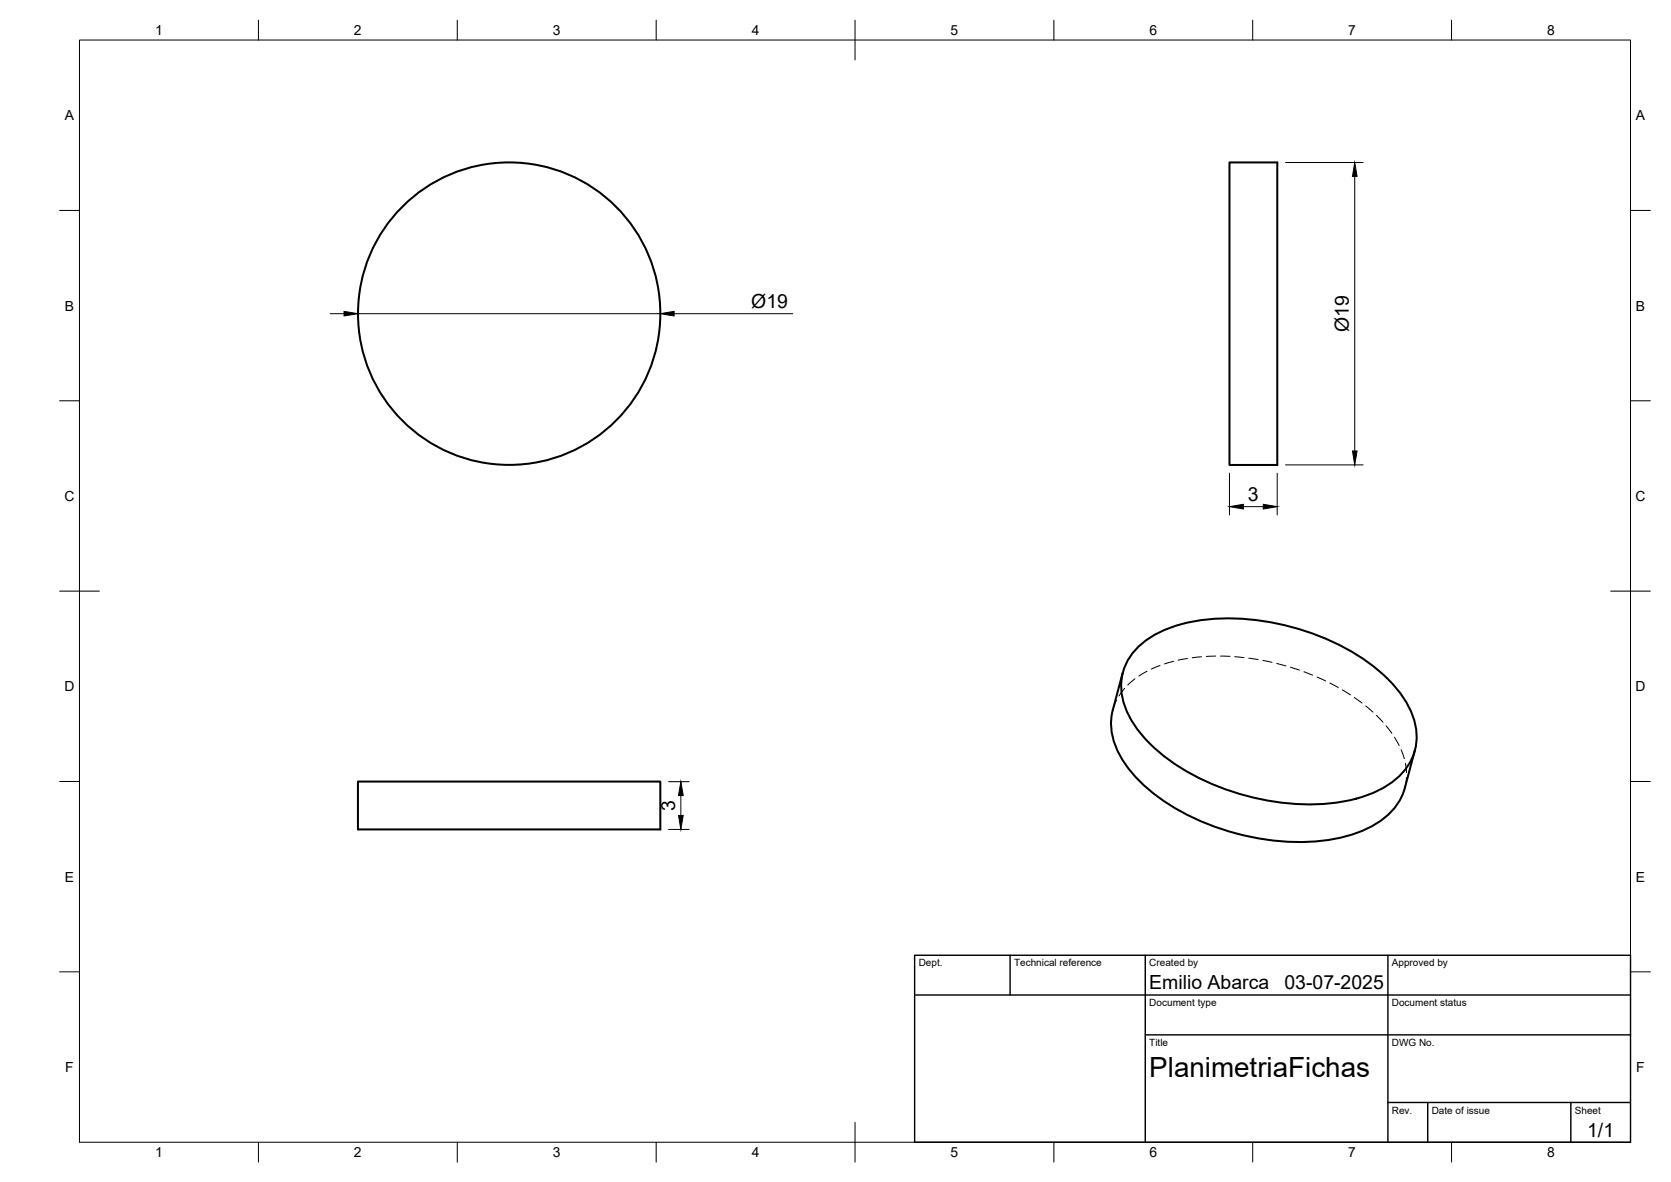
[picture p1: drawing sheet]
<svg xmlns="http://www.w3.org/2000/svg" width="420mm" height="297mm" viewBox="0 0 420 297" stroke-linecap="round" stroke-linejoin="round" font-family="sans-serif">
<!-- layer: Visible -->
<g fill="none" stroke="#000" stroke-width=".51">
<path d="M309.1 40.8h12.1v76h-12.1zM282.3 169l-2.5 9.4a16.2 16.2 0 0 0 2.8 13.2 43.9 43.9 0 0 0 20.3 15.2 58.1 58.1 0 0 0 35.6 3.4 22.5 22.5 0 0 0 12.6-7.8l1.6-2.8 .5-1.6M286.2 162.6a27.9 27.9 0 0 1 15.4-6.7 61.4 61.4 0 0 1 44.1 11.8 27.7 27.7 0 0 1 9.9 13.5 13.9 13.9 0 0 1-6.6 16.1 38.7 38.7 0 0 1-22.1 4.8 60.8 60.8 0 0 1-36.2-13.7 24.4 24.4 0 0 1-8.6-13.8 13.3 13.3 0 0 1 4.1-12zM90 196.4h76v12h-76zM355.7 188.6l-2.5 9.4"/>
<circle cx="128" cy="78.8" r="38"/>
</g>
<!-- layer: Hidden -->
<g fill="none" stroke="#000" stroke-width=".25">
<path d="M280.8 175.9l-1 2.5M282.8 173l-1.5 1.9M285.4 170.6l-1.8 1.5M288.4 168.7l-2 1.2M291.7 167.2l-2.2 1M295.1 166.2l-2.3 .6M298.6 165.5l-2.4 .4M302.1 165l-2.3 .3M305.7 164.9l-2.4 .1M306.9 164.9l2.4 .1M310.5 165l2.3 .3M314 165.4l2.4 .4"/>
<path d="M317.5 166l2.3 .5M321 166.7l2.3 .7M324.5 167.7l2.2 .7M327.9 168.8l2.2 .9M331.2 170.1l2.1 1M334.4 171.6l2.1 1.2M337.5 173.4l2.1 1.2M340.6 175.3l1.9 1.4M343.4 177.4l1.8 1.6M346.1 179.8l1.6 1.7M348.5 182.4l1.5 1.9M350.6 185.3l1.2 2"/>
<path d="M352.3 188.4l.8 2.3M353.4 191.8l.3 2.4M353.6 195.4l-.4 2.6"/>
</g>
<!-- layer: BORDER -->
<g fill="none" stroke="#000" stroke-width=".25">
<path d="M20 10.1h390v276.9h-390zM65 5.1v5M115 5.1v5M165 5.1v5M215 5.1v10M265 5.1v5M315 5.1v5M365 5.1v5M15 52.9h5M410 52.9h5M15 100.7h5M410 100.7h5"/>
<path d="M15 148.6h10M405 148.6h10M15 196.4h5M410 196.4h5M15 244.2h5M410 244.2h5M65 287v5M115 287v5M165 287v5M215 282.1v9.9M265 287v5M315 287v5"/>
<path d="M365 287v5"/>
</g>
<!-- layer: TITLEBLOCK -->
<path d="M230 240.1h180v46.9h-180zM230 250h180M254 240.1v9.9M288 240.1v46.9M349 240.1v46.9M288 260.1h122M349 277.1h61M359 277.1v9.9M395 277.1v9.9" fill="none" stroke="#000" stroke-width=".36"/>
<!-- layer: FD_Dimensions -->
<path d="M323.2 40.8h19.6M340.6 44.3v69M83 78.8h3.5M90 78.8h76M169.5 78.8h29.8M309.1 118.9v10.5M321.1 118.9v10.5M323.2 116.8h19.6M312.7 127.3h4.9M168.1 196.4h5.2M171.2 199.9v5M168.1 208.4h5.2" fill="none" stroke="#000" stroke-width=".25"/>
<path d="M340.6 40.8l.6 3.5h-1.1zM86.5 78.2l3.5 .6-3.5 .6zM166 78.8l3.5-.6v1.2zM340.1 113.3h1.1l-.6 3.5zM309.1 127.3l3.6-.6v1.2zM317.6 126.7l3.5 .6-3.5 .6zM171.2 196.4l.6 3.5h-1.2zM170.6 204.9h1.2l-.6 3.5z" fill="#000" stroke="#000" stroke-width=".25"/>
<text font-size="7" x="289" y="270.6">PlanimetriaFichas</text>
<g font-size="4.9">
<text x="188.9" y="77.3">Ø19</text>
<text x="339.1" y="83.4" transform="rotate(-90 339.1 83.4)">Ø19</text>
<text x="313.8" y="125.9">3</text>
<text x="169.7" y="203.8" transform="rotate(-90 169.7 203.8)">3</text>
<text x="289" y="248.5">Emilio Abarca</text>
<text x="323" y="248.5">03-07-2025</text>
<text x="399.1" y="285.7">1/1</text>
</g>
<g font-size="3.5">
<text x="39" y="8.8">1</text>
<text x="89" y="8.8">2</text>
<text x="139" y="8.8">3</text>
<text x="189" y="8.8">4</text>
<text x="239" y="8.8">5</text>
<text x="289" y="8.8">6</text>
<text x="339" y="8.8">7</text>
<text x="389" y="8.8">8</text>
<text x="16.3" y="30.2">A</text>
<text x="411.3" y="30.2">A</text>
<text x="16.3" y="78">B</text>
<text x="411.3" y="78">B</text>
<text x="16.2" y="125.9">C</text>
<text x="411.2" y="125.9">C</text>
<text x="16.2" y="173.7">D</text>
<text x="411.2" y="173.7">D</text>
<text x="16.3" y="221.6">E</text>
<text x="411.3" y="221.6">E</text>
<text x="16.4" y="269.4">F</text>
<text x="411.4" y="269.4">F</text>
<text x="39" y="290.8">1</text>
<text x="89" y="290.8">2</text>
<text x="139" y="290.8">3</text>
<text x="189" y="290.8">4</text>
<text x="239" y="290.8">5</text>
<text x="289" y="290.8">6</text>
<text x="339" y="290.8">7</text>
<text x="389" y="290.8">8</text>
</g>
<g font-size="2.5">
<text x="231" y="242.9">Dept.</text>
<text x="255" y="242.9">Technical reference</text>
<text x="289" y="242.9">Created by</text>
<text x="350" y="242.9">Approved by</text>
<text x="289" y="252.8">Document type</text>
<text x="350" y="252.8">Document status</text>
<text x="289" y="262.9">Title</text>
<text x="350" y="262.9">DWG No.</text>
<text x="350" y="279.9">Rev.</text>
<text x="360" y="279.9">Date of issue</text>
<text x="396" y="279.9">Sheet</text>
</g>
</svg>
